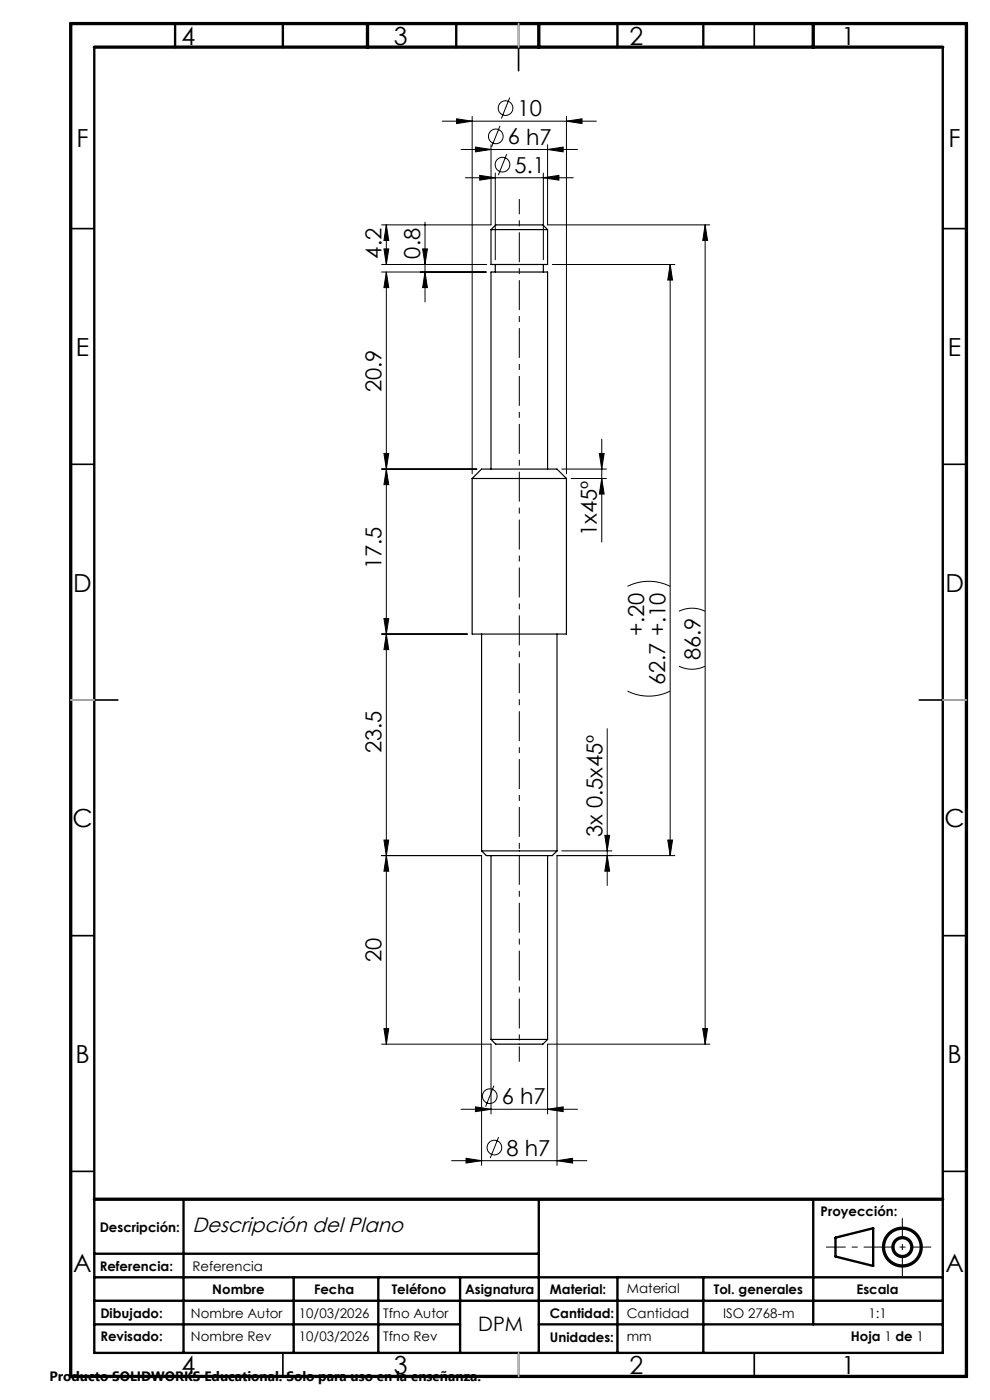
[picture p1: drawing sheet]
<svg xmlns="http://www.w3.org/2000/svg" width="210mm" height="297mm" viewBox="0 0 210 297" stroke-linecap="round" stroke-linejoin="round" font-family="sans-serif">
<g fill="none" stroke="#000" stroke-width=".25">
<path d="M104.2 48.7h12M104.2 48.7l1-1h10l1 1M104.2 48.7v7.4h12v-7.4M105.1 56.1v1.6M115.3 56.1v1.6M104.2 99.5v-41.8h12v41.8M100.2 101.5h20M100.2 101.5l2-2h16l2 2M100.2 101.5v33h20v-33M102.2 134.5v46M118.2 134.5v46M102.2 180.5h16"/>
<path d="M102.2 180.5l1 1h14l1-1M104.2 181.5v39M116.2 181.5v39M104.2 220.5h12M104.2 220.5l1 1h10l1-1"/>
</g>
<g fill="none" stroke="#000" stroke-width=".21">
<path d="M93.8 25.7h32.7M96.9 25.2l3.3 .5-3.3 .5zM97.8 31.7h24.7M98.7 37.7h22.9M100.2 24.7v75.8M100.9 31.2l3.3 .5-3.3 .5zM101.8 37.2l3.3 .5-3.3 .5zM104.2 30.7v17h-23.2M105.1 36.7v18.4M106.1 26.7l-1.8 4.5M107.5 32.7l-1.8 4.5M108.1 20.7l-1.8 4.5"/>
<path d="M115.3 37.7l3.3-.5v1zM115.3 36.7v18.4M116.2 31.7l3.3-.5v1zM116.2 30.7v17h34.4M120.2 25.7l3.3-.5v1zM120.2 24.7v75.8M81 56.1h22.2M81 57.7h22.2M81.4 52.8h1.1l-.5 3.3zM82 47.7l.5 3.3h-1.1zM82 57.7l.5 3.3h-1.1zM82 47.7v8.4"/>
<path d="M82 57.7v163.8M89.6 52.8h1.1l-.5 3.3zM90.2 57.7l.5 3.3h-1.1zM90.2 47.1v17M117.2 56.1h26M142.2 56.1l.5 3.3h-1.1zM142.2 56.1v125.4M149.6 47.7l.5 3.3h-1zM149.6 47.7v173.8M81 99.5h20.2M81.4 96.2h1.1l-.5 3.3zM82 99.5l.5 3.3h-1.1z"/>
<path d="M119.2 99.5h9.4M127.1 96.2h1.1l-.6 3.3zM127.6 93.2v21.8M121.2 101.5h7.4M127.6 101.5l.6 3.3h-1.1zM81 134.5h18.2M81.4 131.2h1.1l-.5 3.3zM82 134.5l.5 3.3h-1.1zM133.1 124.4a10.1 10.1 0 0 1 9.1 0M144 129.7a6.2 6.2 0 0 1 5.6 0M128.8 154.6v33.3M133.1 146.6a10.1 10.1 0 0 0 9.1 0"/>
<path d="M144 141.3a6.2 6.2 0 0 0 5.6 0M81.4 178.2h1.1l-.5 3.3zM128.3 177.2h1l-.5 3.3zM141.6 178.2h1.1l-.5 3.3zM81 181.5h21.2v65.7M82 181.5l.5 3.3h-1.1zM119.2 180.5h10.6M128.8 181.5l.5 3.3h-1zM143.2 181.5h-25v65.7M81.4 218.2h1.1l-.5 3.3zM149.1 218.2h1l-.5 3.3zM81 221.5h23.2v14.8"/>
<path d="M97.8 235.3h24.7M100.9 234.8l3.3 .5-3.3 .5zM104.8 230.3l-1.8 4.5M116.2 235.3l3.3-.5v1zM150.6 221.5h-34.4v14.8M95.8 246.2h28.7M98.9 245.7l3.3 .5-3.3 .5zM105.8 241.2l-1.8 4.5M118.2 246.2l3.3-.5v1z"/>
<circle cx="105.2" cy="28.9" r="1.56"/>
<circle cx="106.6" cy="34.9" r="1.56"/>
<circle cx="107.2" cy="22.9" r="1.56"/>
<circle cx="103.9" cy="232.5" r="1.56"/>
<circle cx="104.9" cy="243.5" r="1.56"/>
</g>
<g fill="none" stroke="#000" stroke-width=".7" stroke-linecap="butt">
<circle cx="191.4" cy="264.6" r="2"/>
<circle cx="191.4" cy="264.6" r="4"/>
</g>
<path d="M110.2 225.2v-183" fill="none" stroke="#000" stroke-width=".21" stroke-dasharray="6.3 1.3 1.3 1.3" stroke-dashoffset="3.1" stroke-linecap="butt"/>
<path d="M197.5 264.6h-22.3" fill="none" stroke="#000" stroke-width=".21" stroke-dasharray="6.3 1.3 1.3 1.3" stroke-dashoffset="2.2" stroke-linecap="butt"/>
<path d="M191.4 258.4v12.3" fill="none" stroke="#000" stroke-width=".21" stroke-dasharray="6.3 1.3 1.3 1.3" stroke-dashoffset="2.1" stroke-linecap="butt"/>
<g fill="none" stroke="#000" stroke-width=".35">
<path d="M60 5v5M110 5v10M160 5v5M15 48.5h5M200 48.5h5M15 98.5h5M200 98.5h5M15 148.5h10M195 148.5h10M15 198.5h5M200 198.5h5M15 248.5h5"/>
<path d="M200 248.5h5M60 287v5M110 287v5M160 287v5"/>
</g>
<g fill="none" stroke="#000" stroke-width=".5">
<path d="M20 10v277h180v-277M37.1 5v5M60 5v5M96.8 5v5M131 5v5M149.2 5v5M38.9 254.4v32.6M114.3 254.4v32.6M172.5 254.4v26.6M20 266h94.3M20 271h180M20 275.9h180"/>
<path d="M62.3 271v16M80.2 271v16M97.6 271v16M131 271v16M149.2 271v16M177.2 262.6l8-2v8l-8-2zM20 281h77.6M114.3 281h85.7"/>
</g>
<path d="M15 5h190v287h-190zM20 10h180M78 5v5M114.3 5v5M172.5 5v5M20 254.4h180" fill="none" stroke="#000" stroke-width=".7"/>
<path d="M110 5v5M15 148.5h5M200 148.5h5M110 287v5" fill="none" stroke="#c0c0c0" stroke-width=".35"/>
<g fill="#000">
<path d="M115.3 37.7l3.3-.5v1zM101.8 37.2l3.3 .5-3.3 .5z"/>
<path d="M82 47.7l.5 3.3h-1.1zM81.4 52.8h1.1l-.5 3.3zM89.6 52.8h1.1l-.5 3.3zM90.2 57.7l.5 3.3h-1.1zM82 57.7l.5 3.3h-1.1zM81.4 96.2h1.1l-.5 3.3zM82 99.5l.5 3.3h-1.1zM81.4 131.2h1.1l-.5 3.3zM82 134.5l.5 3.3h-1.1zM81.4 178.2h1.1l-.5 3.3zM82 181.5l.5 3.3h-1.1zM81.4 218.2h1.1l-.5 3.3zM149.6 47.7l.5 3.3h-1zM149.1 218.2h1l-.5 3.3zM142.2 56.1l.5 3.3h-1.1zM141.6 178.2h1.1l-.5 3.3z"/>
<path d="M128.8 181.5l.5 3.3h-1zM128.3 177.2h1l-.5 3.3zM127.6 101.5l.6 3.3h-1.1zM127.1 96.2h1.1l-.6 3.3z"/>
<path d="M100.9 234.8l3.3 .5-3.3 .5zM116.2 235.3l3.3-.5v1zM100.9 31.2l3.3 .5-3.3 .5zM116.2 31.7l3.3-.5v1zM96.9 25.2l3.3 .5-3.3 .5zM120.2 25.7l3.3-.5v1zM98.9 245.7l3.3 .5-3.3 .5zM118.2 246.2l3.3-.5v1z"/>
</g>
<g font-size="5.3">
<text x="38.5" y="9.5">4</text>
<text x="83.5" y="9.5">3</text>
<text x="133.5" y="9.5">2</text>
<text x="178.5" y="9.5">1</text>
<text x="16.2" y="31.2">F</text>
<text x="201.2" y="31.2">F</text>
<text x="16.1" y="75.5">E</text>
<text x="201.1" y="75.5">E</text>
<text x="15.5" y="125.5">D</text>
<text x="200.5" y="125.5">D</text>
<text x="15.4" y="175.5">C</text>
<text x="200.4" y="175.5">C</text>
<text x="16" y="225.5">B</text>
<text x="201" y="225.5">B</text>
<text x="15.5" y="269.7">A</text>
<text x="200.5" y="269.7">A</text>
<text x="38.5" y="291.5">4</text>
<text x="83.5" y="291.5">3</text>
<text x="133.5" y="291.5">2</text>
<text x="178.5" y="291.5">1</text>
</g>
<g font-size="4.7">
<text x="109.8" y="24.6">10</text>
<text x="107.7" y="30.6">6 h7</text>
<text x="109.2" y="36.6">5.1</text>
<text x="80.9" y="54.9" transform="rotate(-90 80.9 54.9)">4.2</text>
<text x="89.1" y="54.9" transform="rotate(-90 89.1 54.9)">0.8</text>
<text x="80.9" y="83.2" transform="rotate(-90 80.9 83.2)">20.9</text>
<text x="126.6" y="113.7" transform="rotate(-90 126.6 113.7)">1x45º</text>
<text x="80.9" y="120.8" transform="rotate(-90 80.9 120.8)">17.5</text>
<text x="136.6" y="135" transform="rotate(-90 136.6 135)">+.20</text>
<text x="148.6" y="140" transform="rotate(-90 148.6 140)">86.9</text>
<text x="141.1" y="145.3" transform="rotate(-90 141.1 145.3)">62.7 +.10</text>
<text x="80.9" y="159.8" transform="rotate(-90 80.9 159.8)">23.5</text>
<text x="127.8" y="177.6" transform="rotate(-90 127.8 177.6)">3x 0.5x45º</text>
<text x="80.9" y="204.1" transform="rotate(-90 80.9 204.1)">20</text>
<text x="106.5" y="234.3">6 h7</text>
<text x="107.4" y="245.2">8 h7</text>
</g>
<text font-size="4.4" x="40.8" y="261.3">Descripción del Plano</text>
<text font-size="4.2" x="101.4" y="282.3">DPM</text>
<text font-size="2.9" x="10.5" y="292.9">Producto SOLIDWORKS Educational. Solo para uso en la enseñanza.</text>
<g font-size="2.8">
<text x="21.1" y="261.3">Descripción:</text>
<text x="174.1" y="258">Proyección:</text>
<text x="21.1" y="269.7">Referencia:</text>
<text x="40.8" y="269.7">Referencia</text>
<text x="45" y="274.5">Nombre</text>
<text x="66.6" y="274.5">Fecha</text>
<text x="83.1" y="274.5">Teléfono</text>
<text x="98.6" y="274.5">Asignatura</text>
<text x="116.7" y="274.5">Material:</text>
<text x="133" y="274.4">Material</text>
<text x="151.4" y="274.5">Tol. generales</text>
<text x="181.7" y="274.5">Escala</text>
<text x="21.3" y="279.7">Dibujado:</text>
<text x="40.5" y="279.7">Nombre Autor</text>
<text x="63.4" y="279.7">10/03/2026</text>
<text x="81.3" y="279.7">Tfno Autor</text>
<text x="116.7" y="279.7">Cantidad:</text>
<text x="133" y="279.6">Cantidad</text>
<text x="153.4" y="279.7">ISO 2768-m</text>
<text x="184.2" y="279.7">1:1</text>
<text x="21.3" y="284.6">Revisado:</text>
<text x="40.5" y="284.6">Nombre Rev</text>
<text x="63.4" y="284.6">10/03/2026</text>
<text x="81.3" y="284.6">Tfno Rev</text>
<text x="116.7" y="284.6">Unidades:</text>
<text x="133" y="284.5">mm</text>
<text x="180.5" y="284.5">Hoja 1 de 1</text>
</g>
</svg>
